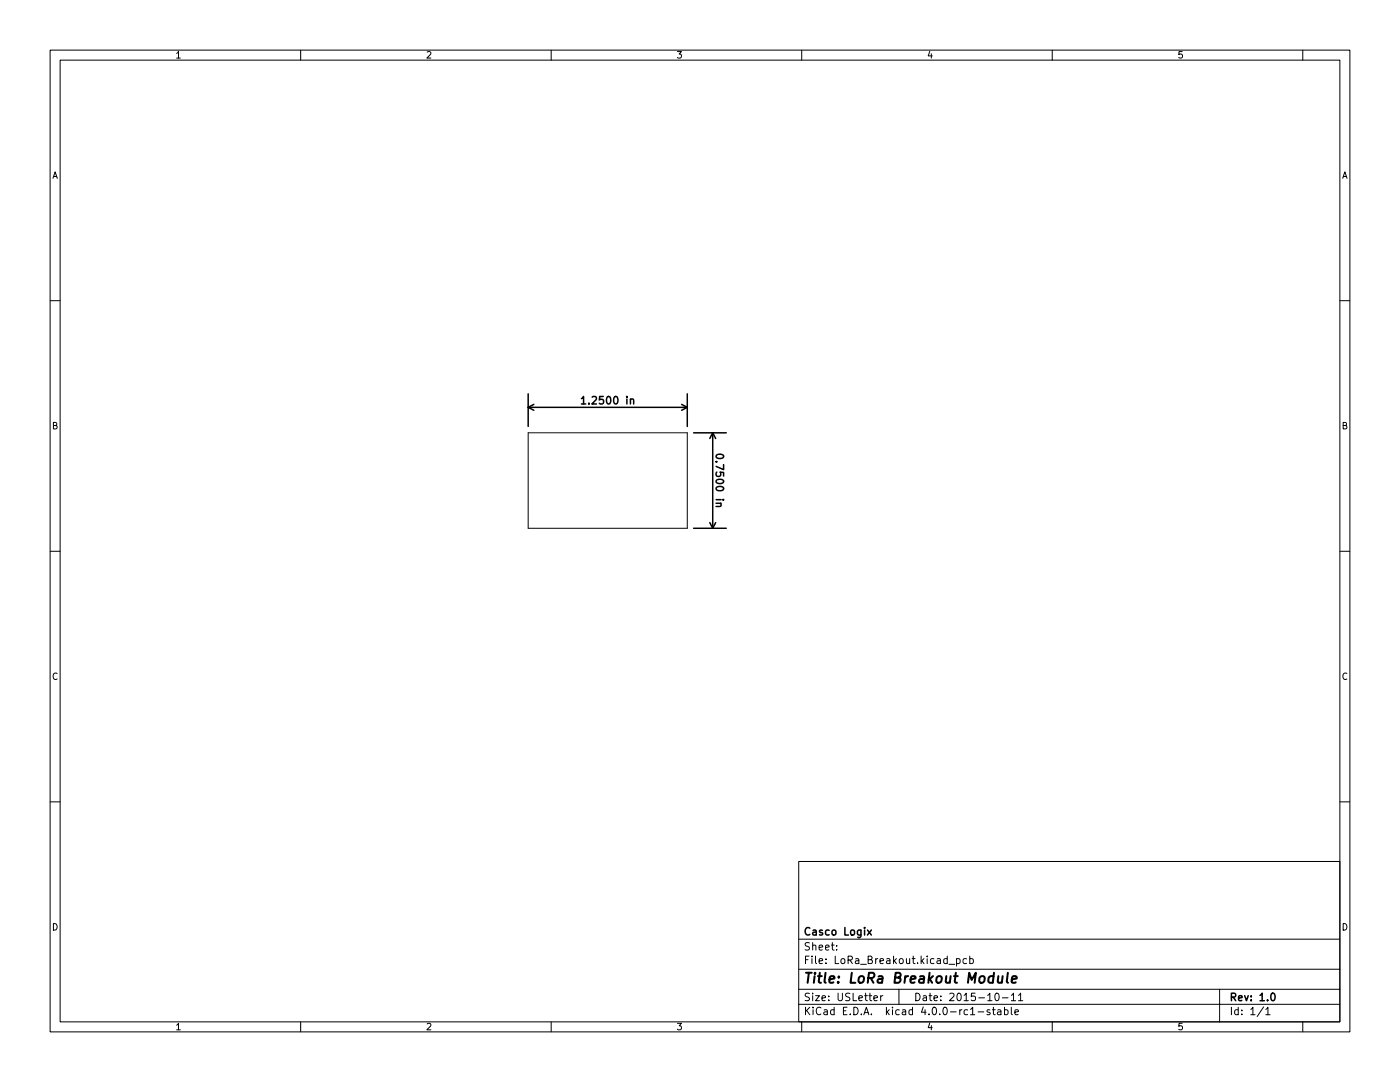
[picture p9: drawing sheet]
<svg xmlns="http://www.w3.org/2000/svg" width="279mm" height="216mm" viewBox="0 0 279 216" stroke-linecap="round" stroke-linejoin="round" font-family="sans-serif">
<g fill="none" stroke="#000" stroke-width=".2">
<path d="M10 10h259.4v195.9h-259.4zM12 12h255.4v191.9h-255.4zM60 10v2M110 10v2M160 10v2M210 10v2M260 10v2M10 60h2M267.4 60h2M105.4 86.4h31.8v19h-31.8zM10 110h2M267.4 110h2"/>
<path d="M10 160h2M267.4 160h2M159.4 171.9h108v32h-108zM159.4 197.4h108M159.4 193.4h108M159.4 187.4h108M167 189.4v.2M167 188.7v.1M174.4 199.2l.7-.2-.1-.3h-.4l-.2 .2 .1 .7h.5M175.8 198.7v1M176.2 198.7l-.4 .3M179.4 197.4v3"/>
<path d="M189.4 192.4h1.1M190.9 191.4l.4-.1 .3 .3-.1 .6h-.6M190.9 191.3v1.5M192.9 191.4l-.4-.1-.3 .3 .1 .6h.6M193.5 191.4l.5-.1 .3 .3-.2 .6h-.6M193.5 190.8v1.5M198.8 198.2h.1a.8 .8 0 0 1 .5 .7 .8 .8 0 0 1-.5 .8 1 1 0 0 1-.1-1.5zM200 199.1h1.2M201.8 198.6l.5-.4v1.5M201.8 199.7h.9M203.3 198.6l.4-.4v1.5M203.3 199.7h.8"/>
<path d="M243.4 197.4v6.5M60 203.9v2M110 203.9v2M159.4 200.4h108M160 203.9v2M193.7 202.5h.8M195.2 201.9h1.1M197.5 201.5h-.3l-.2 .2v.2l.5 .1v.4h-.5M198 201.5h.6M198.3 201v1.3l.3 .2M199.1 201.5h.6l.1 1M199.8 201.8l-.5 .1-.3 .2 .3 .4 .5-.1"/>
<path d="M200.5 201.5h.4l.3 .3-.2 .6h-.5M200.5 201v1.5M201.8 201v1.3l.2 .2M202.5 202l.8-.2-.1-.3h-.4l-.3 .2 .1 .7h.6M210 203.9v2M252.2 200.9l-1.3 1.9M252.6 201.4l.4-.4v1.5M252.6 202.5h.9M260 203.9v2"/>
</g>
<g fill="none" stroke="#000" stroke-width=".3">
<path d="M105.4 78.6v6.5M116 79.5l.5-.4v1.5M125.8 79.8l.2-.2 .4 .1 .1 .9M137.2 78.6v6.5M105.4 81.3h31.8M105.4 81.3l1.1 .6M106.5 80.7l-1.1 .6M116 80.6h.9M136 80.7l1.2 .6M137.2 81.3l-1.2 .6M138.4 86.4h6.5M142.2 86.4v19"/>
<path d="M142.2 86.4l-.5 1.1M142.2 86.4l.6 1.1M143 90.8a.89 .89 0 0 1 1.4 .3 .85 .85 0 0 1-1.5-.1zM138.4 105.4h6.5M141.7 104.3l.5 1.1M142.8 104.3l-.6 1.1M143.8 100.4l.1 .2-.1 .4-.9 .1M173.1 185.6l.8 1M173.9 185.6l-.8 1M253.8 198.2h.2a.8 .8 0 0 1 .5 .7 .8 .8 0 0 1-.5 .8 1 1 0 0 1-.2-1.5z"/>
</g>
<path d="M199.2 194.8v1.2a.57 .57 0 0 0 .8-.1M200.1 194.8l-.2 1.3M201.1 194.1l-.2 1.7 .3 .3M201.9 195.4l1-.2v-.3h-.8l-.2 .9 .2 .3 .6-.1" fill="none" stroke="#000" stroke-width=".4"/>
<text font-size="2.8" x="160.4" y="196.2">Title: LoRa Breakout Module</text>
<g font-size="2.1">
<text x="116.9" y="80.7">1.2500 in</text>
<text x="142.8" y="91.5" transform="rotate(90 142.8 91.5)">0.7500 in</text>
<text x="160.4" y="189.7">Sheet:</text>
<text x="160.4" y="186.7">Casco Logix</text>
<text x="160.4" y="192.4">File: LoRa_Breakout.kicad_pcb</text>
<text x="160.4" y="202.5">KiCad E.D.A. kicad 4.0.0-rc1-stable</text>
<text x="160.4" y="199.7">Size: USLetter</text>
<text x="182.4" y="199.7">Date: 2015-10-11</text>
<text x="245.4" y="199.7">Rev: 1.0</text>
<text x="245.4" y="202.5">Id: 1/1</text>
</g>
<g font-size="1.8">
<text x="35" y="11.6">1</text>
<text x="85" y="11.6">2</text>
<text x="135" y="11.6">3</text>
<text x="185" y="11.6">4</text>
<text x="235" y="11.6">5</text>
<text x="10.3" y="35.6">A</text>
<text x="267.7" y="35.6">A</text>
<text x="10.3" y="85.7">B</text>
<text x="267.7" y="85.7">B</text>
<text x="10.3" y="135.6">C</text>
<text x="267.7" y="135.6">C</text>
<text x="10.3" y="185.7">D</text>
<text x="267.7" y="185.7">D</text>
<text x="35" y="205.6">1</text>
<text x="85" y="205.6">2</text>
<text x="135" y="205.6">3</text>
<text x="185" y="205.6">4</text>
<text x="235" y="205.6">5</text>
</g>
</svg>
